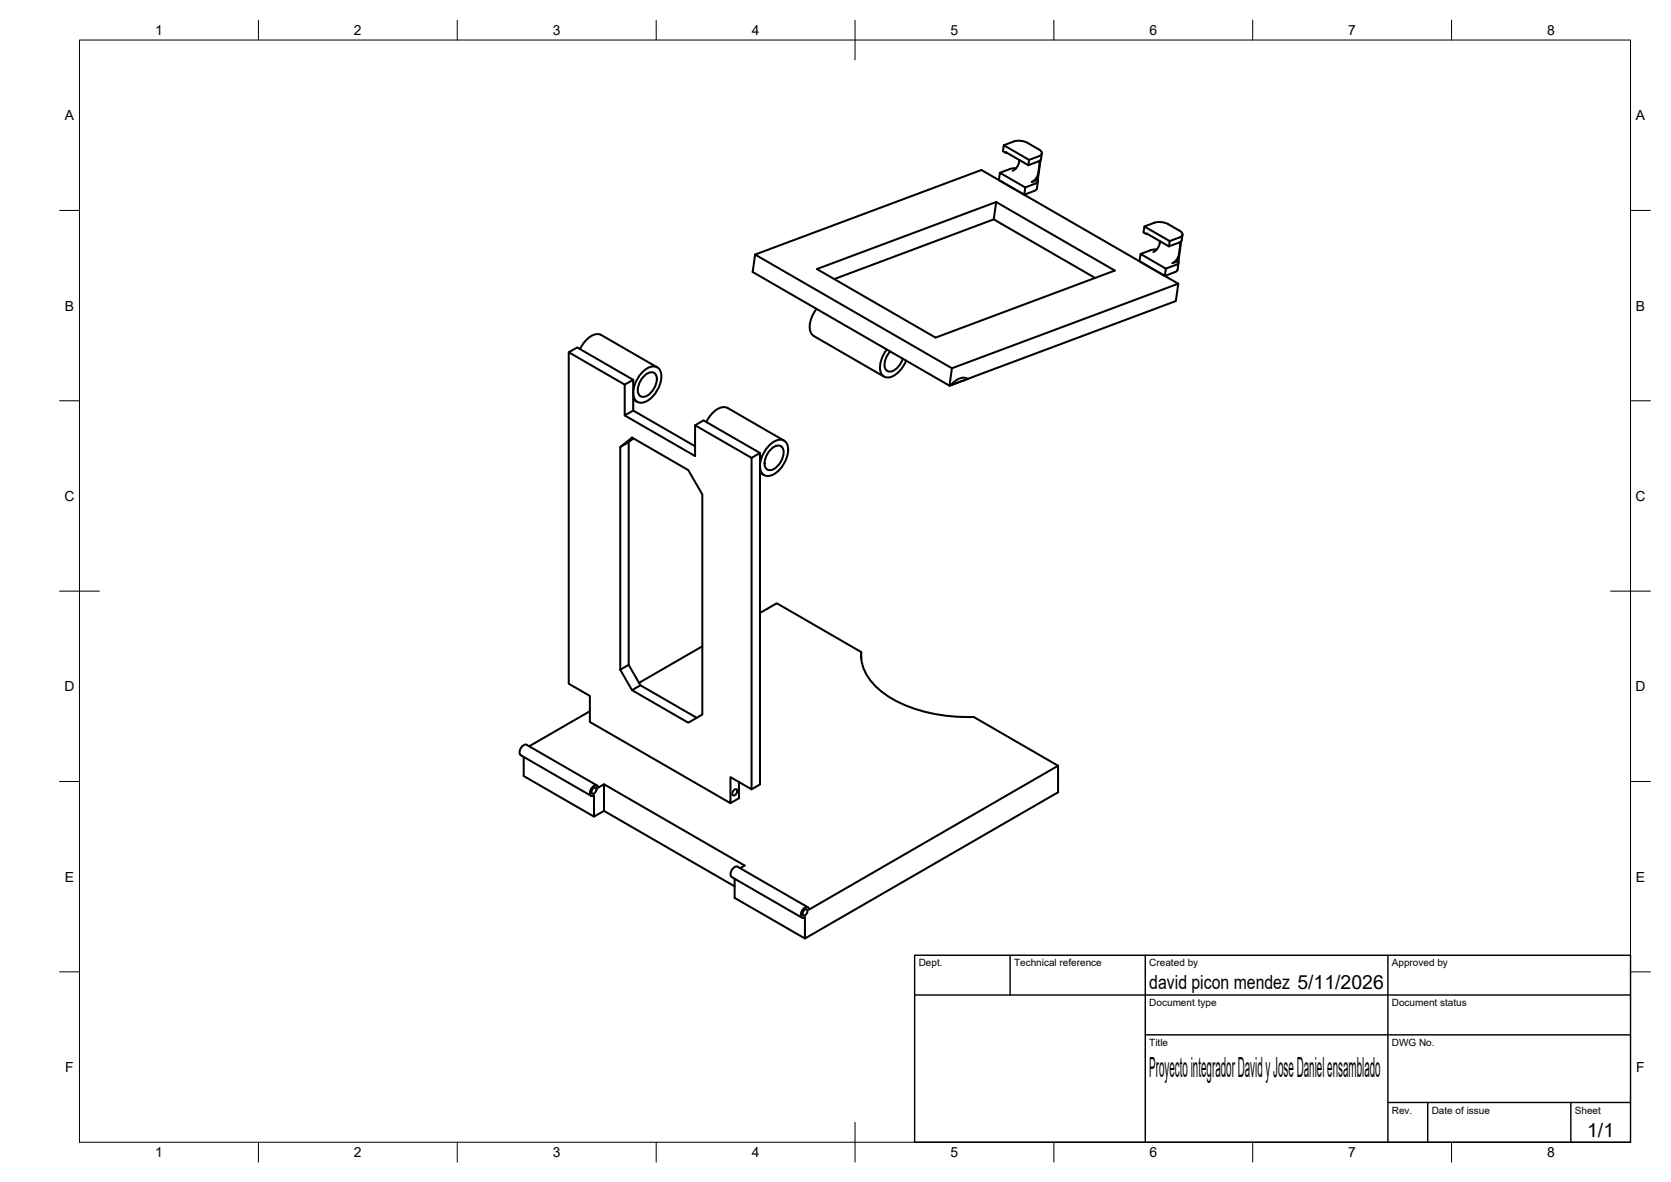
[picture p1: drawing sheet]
<svg xmlns="http://www.w3.org/2000/svg" width="420mm" height="297mm" viewBox="0 0 420 297" stroke-linecap="round" stroke-linejoin="round" font-family="sans-serif">
<!-- layer: Visible -->
<g fill="none" stroke="#000" stroke-width=".51">
<path d="M252.9 38.4l-.7-.4 .2-1.5 6.4 3.7-.2 1.3M253.1 38.4h-.2l.1-.1 5.6 3.2 2.8-1.1 .4-.5M258.4 35.9l2.8 1.7M258.4 35.9l-1.7-.5a6.9 6.9 0 0 0-4.3 1.1M261.2 37.5a.95 .95 0 0 1 .7 1.3l-.6 .4-2.5 1M262 38.6l-.2 1.3M249.9 55.1l25.4 14.7M250.5 50.8l-.6 4.3-40.1 15M251.4 43.4l6.4 3.7-.3 1.8-6.3-3.6zM253.9 42.5l-2.5 .9M255.5 42.3l-1.6 .2M256.3 40.2l-.2 .9-.4 1-1.1 .8"/>
<path d="M261 45.1a.78 .78 0 0 1-.7 1l-2.5 1M261 45.5l-.3 1.8-.2 .4-3 1.2M261.6 40.2l-.7 5-1.5 .5 1.1-.9a5.8 5.8 0 0 0 .9-3.4l-.1-.9M288.3 58.9l-.8-.5 .2-1.5 6.4 3.7-.2 1.3M288.5 58.8l-.2 .1v-.2l5.6 3.2 3-1.2 .4-1.7M290.3 56l1.1-.2 1.8 .3 3.4 1.9M290.3 56l-2.6 .9M296.6 58a.95 .95 0 0 1 .7 1.2l-.7 .5-2.5 .9M189.9 64l49.5 28.5 56.9-21.2-49.5-28.6-56.9 21.3-.6 4.4 49.4 28.5 .7-4.4M205.3 77.6a6.3 6.3 0 0 0-1.3 6.2l.6 .6 17.7 10.2M205.4 67.6l45.1-16.8 29.8 17.2-45.1 16.8zM286.8 63.8l6.3 3.7-.2 1.8-6.4-3.6z"/>
<path d="M289.3 62.9l-2.5 .9M290.8 62.7l-1.5 .2M291.7 60.6l-.2 1-.5 .9-1 .8M296.1 67.7l-.4 .6-2.8 1M296.3 71.3l-.6 4.4-57 21.2M296.3 65.6a.78 .78 0 0 1-.6 1l-2.6 .9M296.4 65.9l-.3 1.8M296.6 60.9l.1 .9M297 60.6l-.7 5-1.5 .5 1.1-.8a5.6 5.6 0 0 0 .8-3.5M143 88.5v83.3l5.3 3.1v6.5l35.4 20.4v-6.5l5.3 3.1v-83.3l-14.2-8.2M145.9 87.7a6 6 0 0 1 4.5-3.8l.8 .3 14 8.1M157.1 96.7l2.1-1.3v7.8l-2.1 1.2z"/>
<path d="M159.2 95.4l-14.1-8.1-2.1 1.2 14.1 8.2M161.5 93.5a3.3 3.3 0 0 1 3.8-1.2 3.3 3.3 0 0 1 .8 3.9 7 7 0 0 1-4.7 5 2.1 2.1 0 0 1-2.2-2.5l.5-2.4 .8-1.5zM161.7 94.8a2.22 2.22 0 0 1 2.9-1 3.8 3.8 0 0 1-.8 4.7 2.22 2.22 0 0 1-2.9 1 3.8 3.8 0 0 1 .8-4.7zM223 87.8a6 6 0 0 0-1.3 6.3 2.33 2.33 0 0 0 3.6 0l1.4-1.5 1.1-2M223.8 88.3a4.3 4.3 0 0 0-1 4.7 1.8 1.8 0 0 0 2.6-.3l1.1-1.4 .5-1.2M239.7 96.2a3 3 0 0 1 3.6-1l-4.3 1.6zM156 112.3l2.9-2.3 14.2 8.1 3.5 6.2v55.3l-3.5 2-14.2-8.2-2.9-5.1zM157.1 104.4l17.7 10.2v-7.7l2.1-1.3 14.2 8.2v83.3l-2.1 1.3M158.1 111.1l-2.1 1.2M159.2 103.2l15.6 8.9M159.2 100.4l1 .6M159.3 110.2l-1.2 .9v56l2.9 5.1 14.2 8.2"/>
<path d="M177.6 106a6 6 0 0 1 4.5-3.7l.8 .2 14.2 8.2M191.1 113.8l-2.1 1.3M191.1 118.8l1 .6M193.4 111.9a3.3 3.3 0 0 1 3.7-1.2 3.3 3.3 0 0 1 .9 3.9 7 7 0 0 1-4.7 5 2.1 2.1 0 0 1-2.2-2.5l.5-2.3 .8-1.6zM193.6 113.2a2.22 2.22 0 0 1 2.9-1 3.8 3.8 0 0 1-.8 4.7 2.22 2.22 0 0 1-2.9 1 3.8 3.8 0 0 1 .8-4.7zM191.1 154l4.2-2.4 21.2 12.3v1.6M148.3 178.7l-15.2 8.8M158.1 167.1l-2.1 1.2M161 172.2l-2.1 1.2M176.6 162.4l-15.9 9.2M216.6 163.8a11.7 11.7 0 0 0 5.3 10.2 37.2 37.2 0 0 0 22.9 6.2l21.2 12.2-62.5 36.2a.75 .75 0 0 0-.7-.7 .75 .75 0 0 0-.8 .5l-.5 .7a.82 .82 0 0 0-.1 1.1 .82 .82 0 0 0 1 .3v5.3M131.7 190.2v4.8l17.7 10.2 2.5-1.4"/>
<path d="M149.1 198.2l.7-.3a1 1 0 0 1-.9 1.5 .87 .87 0 0 1 .2-1.2zM150.1 197.4l-17.7-10.2a1.73 1.73 0 0 0-1.5 2.6l17.7 10.2M151.9 197.1l-1.5 .8a.75 .75 0 0 0-.7-.6 .75 .75 0 0 0-.7 .5l-.5 .7a.82 .82 0 0 0-.2 1.1 .82 .82 0 0 0 1.1 .3v5.3M184.5 198.6l.7-.2a1 1 0 0 1-.9 1.5 .87 .87 0 0 1 .2-1.3zM185.8 196.5v4.1l-2.1 1.2M266 192.4v6.7l-63.6 36.7-17.7-10.2v-4.8M151.9 203.8v-6.7l35.3 20.4-1.1 .7M151.9 203.8l32.8 18.9M185.5 217.8l17.7 10.2M185.5 217.8a1.73 1.73 0 0 0-1.5 2.6M184 220.4l17.7 10.2M202.2 228.8l.6-.3a1 1 0 0 1-.8 1.6 .87 .87 0 0 1 .2-1.3z"/>
</g>
<!-- layer: BORDER -->
<g fill="none" stroke="#000" stroke-width=".25">
<path d="M20 10.1h390v276.9h-390zM65 5.1v5M115 5.1v5M165 5.1v5M215 5.1v10M265 5.1v5M315 5.1v5M365 5.1v5M15 52.9h5M410 52.9h5M15 100.7h5M410 100.7h5"/>
<path d="M15 148.6h10M405 148.6h10M15 196.4h5M410 196.4h5M15 244.2h5M410 244.2h5M65 287v5M115 287v5M165 287v5M215 282.1v9.9M265 287v5M315 287v5"/>
<path d="M365 287v5"/>
</g>
<!-- layer: TITLEBLOCK -->
<path d="M230 240.1h180v46.9h-180zM230 250h180M254 240.1v9.9M288 240.1v46.9M349 240.1v46.9M288 260.1h122M349 277.1h61M359 277.1v9.9M395 277.1v9.9" fill="none" stroke="#000" stroke-width=".36"/>
<text font-size="7" x="289" y="270.6">Proyecto integrador David y Jose Daniel ensamblado</text>
<g font-size="4.9">
<text x="289" y="248.5">david picon mendez 5/11/2026</text>
<text x="399.1" y="285.7">1/1</text>
</g>
<g font-size="3.5">
<text x="39" y="8.8">1</text>
<text x="89" y="8.8">2</text>
<text x="139" y="8.8">3</text>
<text x="189" y="8.8">4</text>
<text x="239" y="8.8">5</text>
<text x="289" y="8.8">6</text>
<text x="339" y="8.8">7</text>
<text x="389" y="8.8">8</text>
<text x="16.3" y="30.2">A</text>
<text x="411.3" y="30.2">A</text>
<text x="16.3" y="78">B</text>
<text x="411.3" y="78">B</text>
<text x="16.2" y="125.9">C</text>
<text x="411.2" y="125.9">C</text>
<text x="16.2" y="173.7">D</text>
<text x="411.2" y="173.7">D</text>
<text x="16.3" y="221.6">E</text>
<text x="411.3" y="221.6">E</text>
<text x="16.4" y="269.4">F</text>
<text x="411.4" y="269.4">F</text>
<text x="39" y="290.8">1</text>
<text x="89" y="290.8">2</text>
<text x="139" y="290.8">3</text>
<text x="189" y="290.8">4</text>
<text x="239" y="290.8">5</text>
<text x="289" y="290.8">6</text>
<text x="339" y="290.8">7</text>
<text x="389" y="290.8">8</text>
</g>
<g font-size="2.5">
<text x="231" y="242.9">Dept.</text>
<text x="255" y="242.9">Technical reference</text>
<text x="289" y="242.9">Created by</text>
<text x="350" y="242.9">Approved by</text>
<text x="289" y="252.8">Document type</text>
<text x="350" y="252.8">Document status</text>
<text x="289" y="262.9">Title</text>
<text x="350" y="262.9">DWG No.</text>
<text x="350" y="279.9">Rev.</text>
<text x="360" y="279.9">Date of issue</text>
<text x="396" y="279.9">Sheet</text>
</g>
</svg>
